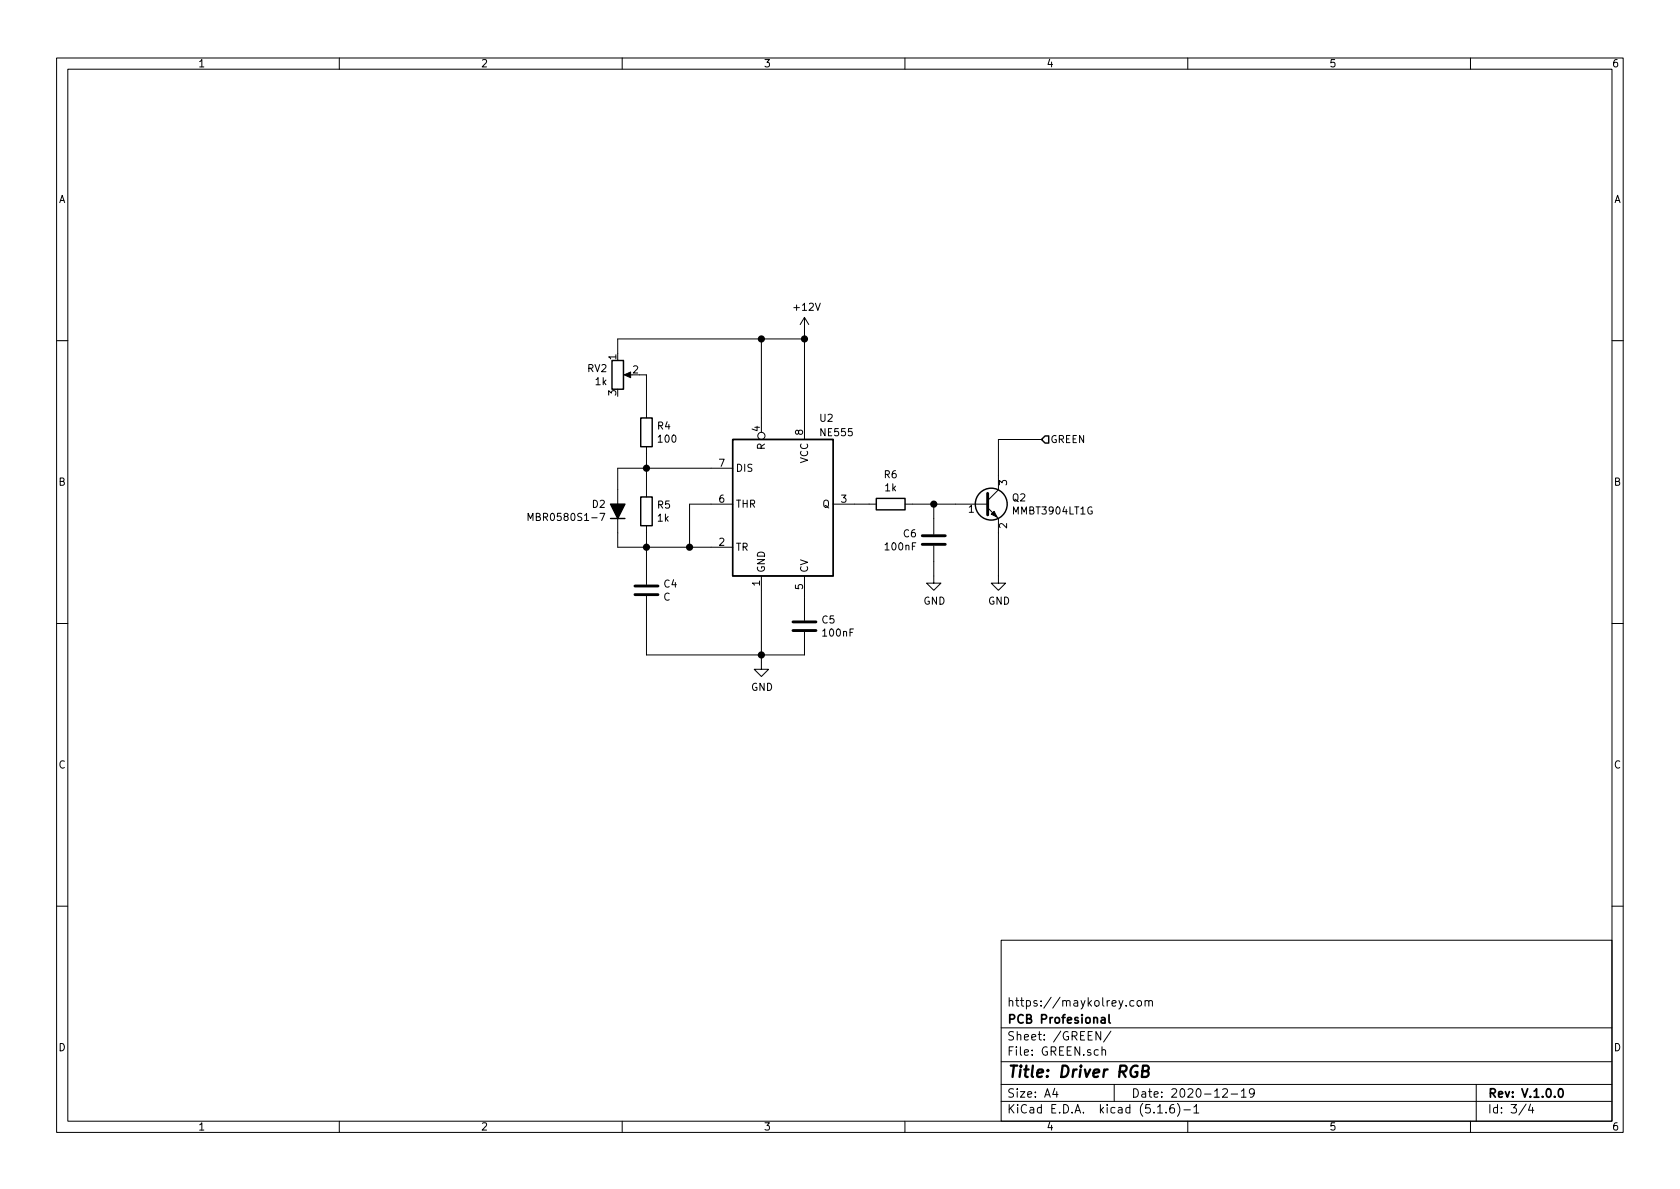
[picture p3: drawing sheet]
EESchema Schematic File Version 4
EELAYER 30 0
EELAYER END
$Descr A4 11693 8268
encoding utf-8
Sheet 3 4
Title "Driver RGB"
Date "2020-12-19"
Rev "V.1.0.0"
Comp "PCB Profesional"
Comment1 "https://maykolrey.com"
Comment2 ""
Comment3 ""
Comment4 ""
$EndDescr
$Comp
L Mss_devices:NE555 U?
U 1 1
P 5450 3500
AR Path="/5F7D7F3B" Ref="U?"  Part="1" 
AR Path="/5F7D4541/5F7D7F3B" Ref="U2"  Part="1" 
F 0 "U2" H 5700 4100 50  0000 L CNN
F 1 "NE555" H 5700 4000 50  0000 L CNN
F 2 "Package_SO:SOIC-8-1EP_3.9x4.9mm_P1.27mm_EP2.29x3mm" H 5450 3500 50  0001 C CNN
F 3 "http://www.ti.com/lit/ds/symlink/ne555.pdf" H 5450 3500 50  0001 C CNN
	1    5450 3500
	1    0    0    -1  
$EndComp
$Comp
L Device:R R?
U 1 1
P 4500 3000
AR Path="/5F7D7F41" Ref="R?"  Part="1" 
AR Path="/5F7D4541/5F7D7F41" Ref="R4"  Part="1" 
F 0 "R4" H 4570 3046 50  0000 L CNN
F 1 "100" H 4570 2955 50  0000 L CNN
F 2 "Resistor_SMD:R_0603_1608Metric_Pad1.05x0.95mm_HandSolder" V 4430 3000 50  0001 C CNN
F 3 "~" H 4500 3000 50  0001 C CNN
	1    4500 3000
	1    0    0    -1  
$EndComp
$Comp
L Device:R R?
U 1 1
P 4500 3550
AR Path="/5F7D7F47" Ref="R?"  Part="1" 
AR Path="/5F7D4541/5F7D7F47" Ref="R5"  Part="1" 
F 0 "R5" H 4570 3596 50  0000 L CNN
F 1 "1k" H 4570 3505 50  0000 L CNN
F 2 "Resistor_SMD:R_0603_1608Metric_Pad1.05x0.95mm_HandSolder" V 4430 3550 50  0001 C CNN
F 3 "~" H 4500 3550 50  0001 C CNN
	1    4500 3550
	1    0    0    -1  
$EndComp
Wire Wire Line
	4950 3800 4800 3800
Wire Wire Line
	4800 3800 4800 3500
Wire Wire Line
	4800 3500 4950 3500
Wire Wire Line
	4500 3700 4500 3800
Wire Wire Line
	4500 3800 4800 3800
Connection ~ 4800 3800
Wire Wire Line
	4950 3250 4500 3250
Wire Wire Line
	4500 3250 4500 3400
Wire Wire Line
	4500 3150 4500 3250
Connection ~ 4500 3250
$Comp
L Device:C C?
U 1 1
P 4500 4100
AR Path="/5F7D7F57" Ref="C?"  Part="1" 
AR Path="/5F7D4541/5F7D7F57" Ref="C4"  Part="1" 
F 0 "C4" H 4615 4146 50  0000 L CNN
F 1 "C" H 4615 4055 50  0000 L CNN
F 2 "Capacitor_SMD:C_0603_1608Metric" H 4538 3950 50  0001 C CNN
F 3 "~" H 4500 4100 50  0001 C CNN
	1    4500 4100
	1    0    0    -1  
$EndComp
Wire Wire Line
	4500 3950 4500 3800
Connection ~ 4500 3800
$Comp
L power:GND #PWR?
U 1 1
P 5300 4600
AR Path="/5F7D7F5F" Ref="#PWR?"  Part="1" 
AR Path="/5F7D4541/5F7D7F5F" Ref="#PWR06"  Part="1" 
F 0 "#PWR06" H 5300 4350 50  0001 C CNN
F 1 "GND" H 5305 4427 50  0000 C CNN
F 2 "" H 5300 4600 50  0001 C CNN
F 3 "" H 5300 4600 50  0001 C CNN
	1    5300 4600
	1    0    0    -1  
$EndComp
Wire Wire Line
	5300 4100 5300 4550
Wire Wire Line
	4500 4250 4500 4550
Connection ~ 5300 4550
Wire Wire Line
	5300 4550 5300 4600
$Comp
L Device:C C?
U 1 1
P 5600 4350
AR Path="/5F7D7F69" Ref="C?"  Part="1" 
AR Path="/5F7D4541/5F7D7F69" Ref="C5"  Part="1" 
F 0 "C5" H 5715 4396 50  0000 L CNN
F 1 "100nF" H 5715 4305 50  0000 L CNN
F 2 "Capacitor_SMD:C_0603_1608Metric" H 5638 4200 50  0001 C CNN
F 3 "~" H 5600 4350 50  0001 C CNN
	1    5600 4350
	1    0    0    -1  
$EndComp
Wire Wire Line
	4500 4550 5300 4550
Wire Wire Line
	5600 4500 5600 4550
Wire Wire Line
	5600 4550 5300 4550
Wire Wire Line
	5600 4200 5600 4150
$Comp
L Device:R_POT RV?
U 1 1
P 4300 2600
AR Path="/5F7D7F73" Ref="RV?"  Part="1" 
AR Path="/5F7D4541/5F7D7F73" Ref="RV2"  Part="1" 
F 0 "RV2" H 4231 2646 50  0000 R CNN
F 1 "1k" H 4231 2555 50  0000 R CNN
F 2 "Potentiometer_THT:Potentiometer_Runtron_RM-065_Vertical" H 4300 2600 50  0001 C CNN
F 3 "~" H 4300 2600 50  0001 C CNN
	1    4300 2600
	1    0    0    -1  
$EndComp
Wire Wire Line
	4450 2600 4500 2600
Wire Wire Line
	4500 2600 4500 2850
Wire Wire Line
	4300 2450 4300 2350
Wire Wire Line
	4300 2350 5300 2350
Wire Wire Line
	5300 2350 5300 2900
Wire Wire Line
	5600 2950 5600 2350
Wire Wire Line
	5600 2350 5300 2350
Connection ~ 5300 2350
Text HLabel 7250 3050 2    50   Input ~ 0
GREEN
$Comp
L power:+12V #PWR?
U 1 1
P 5600 2300
AR Path="/5F7D7F82" Ref="#PWR?"  Part="1" 
AR Path="/5F7D4541/5F7D7F82" Ref="#PWR07"  Part="1" 
F 0 "#PWR07" H 5600 2150 50  0001 C CNN
F 1 "+12V" H 5615 2473 50  0000 C CNN
F 2 "" H 5600 2300 50  0001 C CNN
F 3 "" H 5600 2300 50  0001 C CNN
	1    5600 2300
	1    0    0    -1  
$EndComp
Wire Wire Line
	5600 2300 5600 2350
Connection ~ 5600 2350
Wire Wire Line
	7250 3050 6950 3050
Wire Wire Line
	6950 3050 6950 3300
$Comp
L Device:R R?
U 1 1
P 6200 3500
AR Path="/5F7D7F92" Ref="R?"  Part="1" 
AR Path="/5F7D4541/5F7D7F92" Ref="R6"  Part="1" 
F 0 "R6" V 5993 3500 50  0000 C CNN
F 1 "1k" V 6084 3500 50  0000 C CNN
F 2 "Resistor_SMD:R_0603_1608Metric_Pad1.05x0.95mm_HandSolder" V 6130 3500 50  0001 C CNN
F 3 "~" H 6200 3500 50  0001 C CNN
	1    6200 3500
	0    1    1    0   
$EndComp
Wire Wire Line
	6350 3500 6500 3500
Wire Wire Line
	6050 3500 5950 3500
$Comp
L Device:C C?
U 1 1
P 6500 3750
AR Path="/5F7D7F9A" Ref="C?"  Part="1" 
AR Path="/5F7D4541/5F7D7F9A" Ref="C6"  Part="1" 
F 0 "C6" H 6386 3796 50  0000 R CNN
F 1 "100nF" H 6386 3705 50  0000 R CNN
F 2 "Capacitor_SMD:C_0603_1608Metric" H 6538 3600 50  0001 C CNN
F 3 "~" H 6500 3750 50  0001 C CNN
	1    6500 3750
	1    0    0    -1  
$EndComp
Wire Wire Line
	6500 3600 6500 3500
Connection ~ 6500 3500
Wire Wire Line
	6500 3500 6650 3500
$Comp
L power:GND #PWR?
U 1 1
P 6500 4000
AR Path="/5F7D7FA3" Ref="#PWR?"  Part="1" 
AR Path="/5F7D4541/5F7D7FA3" Ref="#PWR08"  Part="1" 
F 0 "#PWR08" H 6500 3750 50  0001 C CNN
F 1 "GND" H 6505 3827 50  0000 C CNN
F 2 "" H 6500 4000 50  0001 C CNN
F 3 "" H 6500 4000 50  0001 C CNN
	1    6500 4000
	1    0    0    -1  
$EndComp
$Comp
L power:GND #PWR?
U 1 1
P 6950 4000
AR Path="/5F7D7FA9" Ref="#PWR?"  Part="1" 
AR Path="/5F7D4541/5F7D7FA9" Ref="#PWR09"  Part="1" 
F 0 "#PWR09" H 6950 3750 50  0001 C CNN
F 1 "GND" H 6955 3827 50  0000 C CNN
F 2 "" H 6950 4000 50  0001 C CNN
F 3 "" H 6950 4000 50  0001 C CNN
	1    6950 4000
	1    0    0    -1  
$EndComp
Wire Wire Line
	6950 4000 6950 3700
Wire Wire Line
	6500 3900 6500 4000
Wire Wire Line
	4300 3800 4500 3800
Wire Wire Line
	4300 3700 4300 3800
Wire Wire Line
	4300 3250 4500 3250
Wire Wire Line
	4300 3400 4300 3250
$Comp
L Device:D_ALT D2
U 1 1
P 4300 3550
AR Path="/5F7D4541/5F803EC8" Ref="D2"  Part="1" 
AR Path="/5F7D0198/5F803EC8" Ref="D?"  Part="1" 
AR Path="/5F7D85DB/5F803EC8" Ref="D?"  Part="1" 
F 0 "D2" V 4346 3630 50  0000 L CNN
F 1 "MBR0580S1-7" V 4255 3630 50  0000 L CNN
F 2 "Diode_SMD:D_SOD-123" H 4300 3550 50  0001 C CNN
F 3 "" H 4300 3550 50  0001 C CNN
F 4 "MBR0580S1-7" H 4300 3550 50  0001 C CNN "Mfg Part #"
	1    4300 3550
	0    -1   -1   0   
$EndComp
$Comp
L Device:Q_NPN_BEC Q?
U 1 1
P 6850 3500
AR Path="/5F80AEFF" Ref="Q?"  Part="1" 
AR Path="/5F7D0198/5F80AEFF" Ref="Q?"  Part="1" 
AR Path="/5F7D4541/5F80AEFF" Ref="Q2"  Part="1" 
F 0 "Q2" H 7041 3546 50  0000 L CNN
F 1 "MMBT3904LT1G" H 7041 3455 50  0000 L CNN
F 2 "Package_TO_SOT_SMD:SOT-23" H 7050 3600 50  0001 C CNN
F 3 "~" H 6850 3500 50  0001 C CNN
	1    6850 3500
	1    0    0    -1  
$EndComp
$EndSCHEMATC
